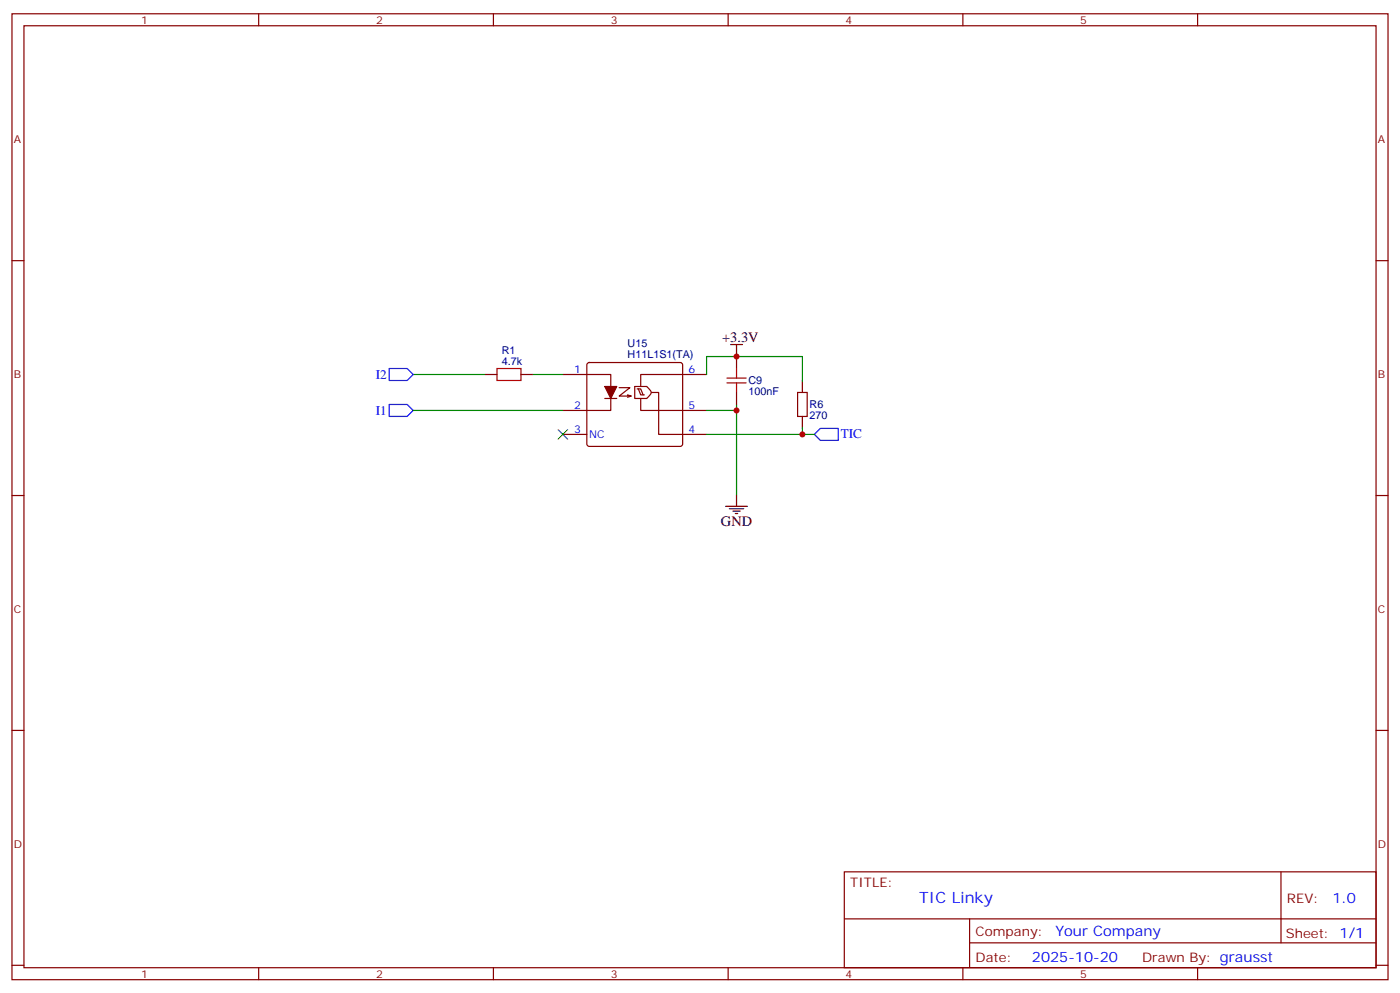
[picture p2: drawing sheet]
<svg xmlns="http://www.w3.org/2000/svg" width="412mm" height="292mm" viewBox="0 0 412 292" stroke-linecap="round" stroke-linejoin="round" font-family="sans-serif">
<g fill="none" stroke="#870000" stroke-width=".35">
<path d="M3.5 4.1h405.4v284.3h-405.4zM7.1 7.6h398.2v277.3h-398.2zM76.2 4.1v3.5M145.3 4.1v3.5M214.5 4.1v3.5M283.6 4.1v3.5M352.8 4.1v3.5M3.5 76.7h3.6M405.3 76.7h3.6M142.9 110.2h3.5M153.5 110.2h3.5M165.8 110.2h14.1v10.6h-14.1"/>
<path d="M173.1 106.9l.5-.2h26.8l.5 .2 .2 .5v23.3l-.3 .5-.4 .2h-26.8l-.5-.2-.2-.5v-23.3zM178.2 117.3h3.5M182.4 114.1h3.2l-3.2 2.5h3.5l-1-.4M185.9 116.6l-1 .3M187 113.8h3.5a1.91 1.91 0 0 1 1.1 2.3l-1.1 1.2h-3.5zM187.7 114.5h1l.7 1.7M188 114.5l.7 1.7h1.1M188.7 117.3v3.5h19.4M191.9 115.5h2.1v12.4h14.1M208.1 110.2h-19.4v3.6M217 105v3.5M217 115.5v3.6"/>
<path d="M234.9 115.5h2.9v7.1h-2.9zM165.8 127.9h7.1M3.5 145.9h3.6M405.3 145.9h3.6M3.5 215h3.6M405.3 215h3.6M248.7 256.6h156.6v28.3h-156.6zM377.3 256.7v20.8M248.7 270.5h156.5M285.6 277.5h119.6M285.6 270.5v14.1M3.5 284.2h3.6"/>
<path d="M76.2 284.9v3.5M145.3 284.9v3.5M214.5 284.9v3.5M283.6 284.9v3.5M352.8 284.9v3.5M405.3 284.2h3.6"/>
</g>
<path d="M121.7 110.2h21.2M157 110.2h8.8M208.1 110.2v-5.2h28.3v7M217 119.1v1.7h-8.9M121.7 120.8h44.1M208.1 127.9h31.8M217 120.8v24.7M236.4 126.1v1.8" fill="none" stroke="#008700" stroke-width=".35"/>
<path d="M146.4 108.5h7.1v3.5h-7.1zM214.1 111.3h5.7M214.1 112.7h5.7M217 108.5v2.8M217 112.7v2.8" fill="none" stroke="#a10000" stroke-width=".35"/>
<path d="M114.7 108.5h5.2l1.8 1.7-1.8 1.8h-5.2zM114.7 119.1h5.2l1.8 1.7-1.8 1.8h-5.2zM239.9 127.9l1.8-1.8h5.2v3.5h-5.2z" fill="none" stroke="#00f" stroke-width=".35"/>
<path d="M178.2 113.8h3.5l-1.8 3.5z" fill="#870000" stroke="#870000" stroke-width=".35"/>
<path d="M215.2 101.4h3.5M217 101.4v3.6M236.4 112v3.5M236.4 122.6v3.5M213.8 149h6.3M214.8 149.8h4.3M215.9 150.5h2.1M216.6 151.2h.7M217 145.5v3.5" fill="none" stroke="#000" stroke-width=".35"/>
<path d="M164.4 126.5l2.8 2.8M167.2 126.5l-2.8 2.8" fill="none" stroke="#3c3" stroke-width=".35"/>
<g fill="#c00">
<circle cx="236.4" cy="127.9" r=".88"/>
<circle cx="217" cy="120.8" r=".88"/>
<circle cx="217" cy="105" r=".88"/>
</g>
<text font-size="4.6" fill="#00f" x="270.8" y="265.7">TIC Linky</text>
<g font-size="4.2">
<text x="212.7" y="100.7">+3.3V</text>
<text x="212.4" y="154.7">GND</text>
</g>
<g font-size="4.2" fill="#00f">
<text x="392.5" y="265.9">1.0</text>
<text x="310.9" y="275.5">Your Company</text>
<text x="304" y="283.3">2025-10-20</text>
</g>
<g font-size="3.9" fill="#00f">
<text x="110.7" y="111.6">I2</text>
<text x="110.7" y="122.2">I1</text>
<text x="247.6" y="129">TIC</text>
</g>
<g font-size="3.9" fill="#800">
<text x="250.5" y="261.2">TITLE:</text>
<text x="379.1" y="265.9">REV:</text>
<text x="287.4" y="275.4">Company:</text>
<text x="378.7" y="276">Sheet: 1/1</text>
<text x="287.4" y="283.1">Date:</text>
<text x="336.4" y="283.2">Drawn By: grausst</text>
</g>
<g font-size="3.2" fill="#800">
<text x="41.6" y="7.1">1</text>
<text x="110.8" y="7.1">2</text>
<text x="179.9" y="7.1">3</text>
<text x="249.1" y="7.1">4</text>
<text x="318.2" y="7.1">5</text>
<text x="4.1" y="42.2">A</text>
<text x="405.9" y="42.2">A</text>
<text x="4.1" y="111.3">B</text>
<text x="405.9" y="111.3">B</text>
<text x="4.1" y="180.4">C</text>
<text x="405.9" y="180.4">C</text>
<text x="4.1" y="249.6">D</text>
<text x="405.9" y="249.6">D</text>
<text x="41.6" y="287.9">1</text>
<text x="110.8" y="287.9">2</text>
<text x="179.9" y="287.9">3</text>
<text x="249.1" y="287.9">4</text>
<text x="318.2" y="287.9">5</text>
</g>
<g font-size="3.2" fill="#000080">
<text x="147.8" y="107.4">4.7k</text>
<text x="147.8" y="104.2">R1</text>
<text x="184.9" y="105.3">H11L1S1(TA)</text>
<text x="184.9" y="102.1">U15</text>
<text x="220.5" y="113.1">C9</text>
<text x="220.5" y="116.4">100nF</text>
<text x="238.5" y="123.4">270</text>
<text x="238.5" y="120.2">R6</text>
</g>
<g font-size="3.2" fill="#00f">
<text x="169.1" y="109.9">1</text>
<text x="202.8" y="109.9">6</text>
<text x="169.1" y="120.5">2</text>
<text x="202.8" y="120.5">5</text>
<text x="169.1" y="127.5">3</text>
<text x="173.6" y="128.9">NC</text>
<text x="202.8" y="127.5">4</text>
</g>
</svg>
